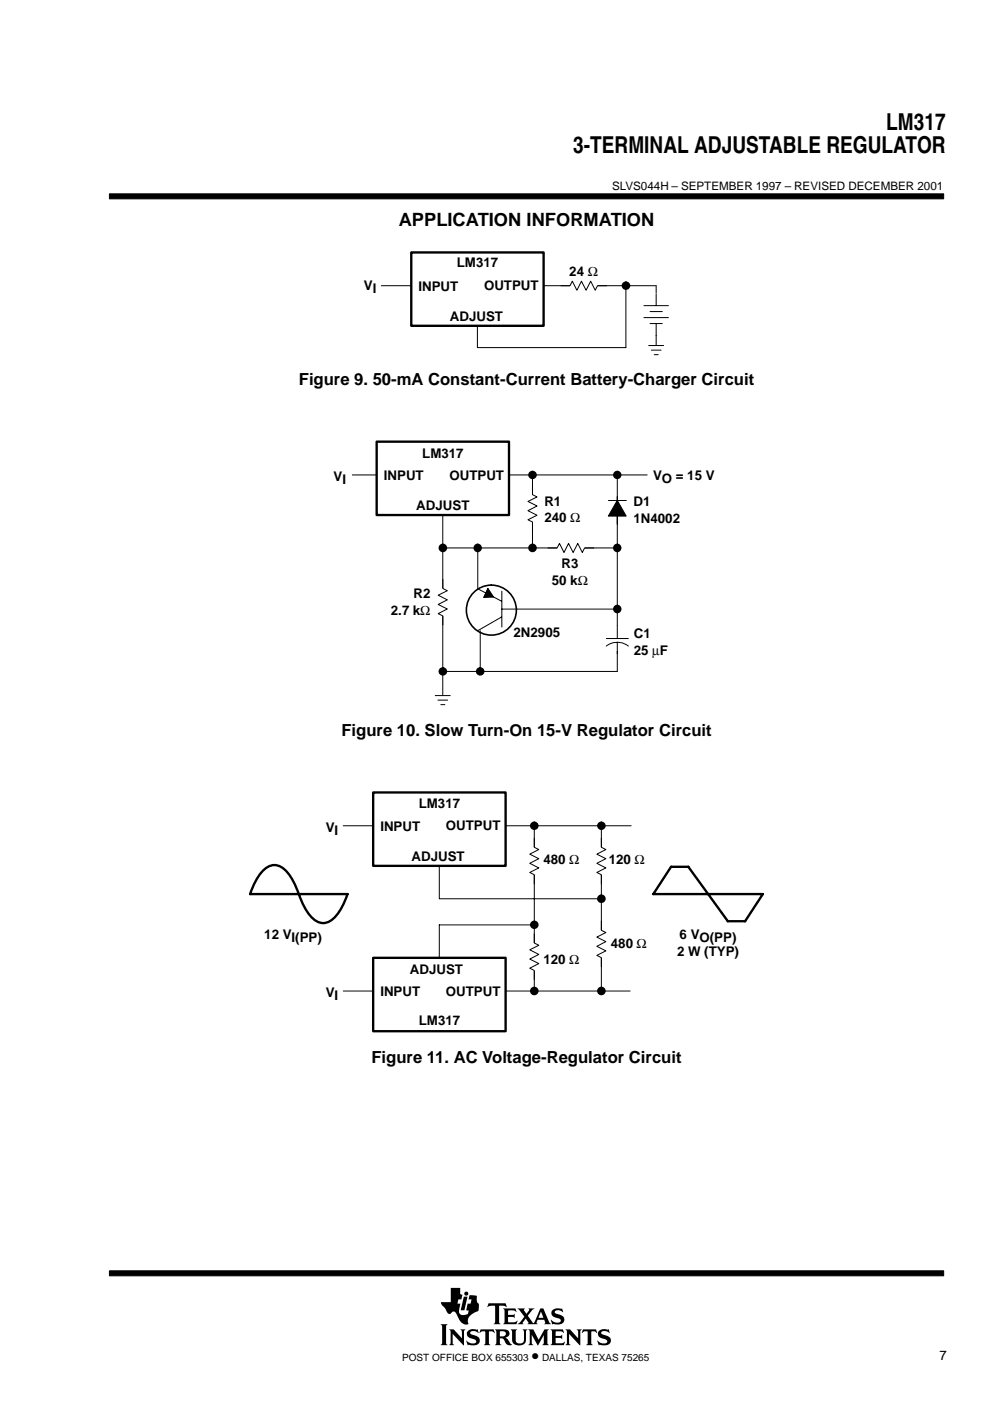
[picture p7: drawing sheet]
<svg xmlns="http://www.w3.org/2000/svg" width="210mm" height="297mm" viewBox="0 0 210 297" stroke-linecap="round" stroke-linejoin="round" font-family="sans-serif">
<g fill="#000" stroke="#000" stroke-width=".21">
<path d="M23.2 41.1h176.9v1.1h-176.9z" fill-rule="evenodd"/>
<path d="M23.2 269.4h176.9v1.1h-176.9z" fill-rule="evenodd"/>
</g>
<g fill="#000">
<path d="M98.3 274.9h.8l-.6 2.9h-.8z"/>
<path d="M93.4 280.8h1.5l-.3 .4v3.6l.3 .4h-1.5l.3-.4v-3.6z" fill-rule="evenodd"/>
<path d="M95.2 281.9h1l1.7 1.9v-1.5l-.3-.4h1.1l-.3 .3v3l-2.4-2.4v2l.3 .4h-1.1l.3-.5v-2.3z" fill-rule="evenodd"/>
<path d="M95.6 273.1h2v1.3l.4 .1-.2 1h-.6l-.2 .9h.6l-.3 1.3 .1 .7a.9 .9 0 0 0 1.2 .4l.6-.2 .2-.8h-.5l.2-1.4h.7l.2-.9h-.7l.3-.9h.8a.46 .46 0 0 1 .5 .1 .46 .46 0 0 1 .2 .4v.9l.4 .4v.7a.81 .81 0 0 1-.6 1.1 2.73 2.73 0 0 0-1.7 1.6l.1 .9-.1 .1a1.81 1.81 0 0 1-2.1-1.5l-.3-.6a.7 .7 0 0 0-.6-.6 .7 .7 0 0 0-.7 .5 1.35 1.35 0 0 1-1.1-1.2l-.7-.7-.2-.6h2.1z" fill-rule="evenodd"/>
<path d="M99.2 282.2a1.71 1.71 0 0 1 1.7-.3h.2l.1-.1 .3 .8-.6-.3-.8-.1a.41 .41 0 0 0-.4 .5 .41 .41 0 0 0 .5 .3 1.27 1.27 0 0 1 1.5 1.6 1.48 1.48 0 0 1-1.8 .6l-.5-.1-.2 .1-.4-.9 1.3 .5h.6l.3-.3a.72 .72 0 0 0-.9-.7 .99 .99 0 0 1-1-.5 .99 .99 0 0 1 .1-1.1z" fill-rule="evenodd"/>
<path d="M101.9 281.9h2.8l.2 .7-.7-.3h-.4l-.1 .1v2.4l.3 .4h-1.4l.3-.4v-2.4l-.1-.1h-.5l-.7 .3z" fill-rule="evenodd"/>
<path d="M103.6 276.3h3.6l.2 .8-.4-.2h-1.2v3.5l.3 .4h-1.4l.3-.6v-3.2l-.1-.2h-.8l-.7 .3z" fill-rule="evenodd"/>
<path d="M104.9 281.9h1.9a.88 .88 0 0 1 1.1 .5 .88 .88 0 0 1-.5 1.1l-.3 .1 .5 .3 .9 1.3a1.2 1.2 0 0 1-1.6-1l-.3-.4h-.6v1l.3 .4h-1.4l.3-.5v-2.3z" fill-rule="evenodd"/>
<path d="M106.7 277.4h2.6l.1 .8-.5-.4-1.2 .1v.9h1.1l.3-.2v.9l-.4-.3h-1v1l.2 .2 1.2-.1 .5-.3-.1 .8h-2.8l.3-.6v-2.3z" fill-rule="evenodd"/>
<path d="M108.3 281.9h1.3l-.3 .4v1.9a.65 .65 0 0 0 .7 .6h.6l.4-.4 .1-2-.3-.5h1l-.3 .4v1.8a1.54 1.54 0 0 1-2.4 .9l-.5-.7v-2.1z" fill-rule="evenodd"/>
<path d="M112 281.9h1.1l1.1 2.2 1.2-2.2h1l-.3 .3v2.6l.3 .4h-1.4l.3-.4v-1.7l-1.3 2.2-1.3-2.3v1.8l.4 .4h-1.1l.3-.5v-2.3z" fill-rule="evenodd"/>
<path d="M109.7 277.4h1.6l-.2 .4 .5 .8 .6-.9-.1-.3h1.2l-.4 .3-1 1.3 1.2 1.6 1.5-3.2h.6l1.2 2.9 .4 .5h-1.4l.2-.3-.2-.7h-1.4l-.2 .7 .2 .3h-2.2l.2-.4-.5-.8-.7 .9 .2 .3h-1.3l.6-.5 .9-1.1z" fill-rule="evenodd"/>
<path d="M117.1 277.8a2.08 2.08 0 0 1 1.9-.3l.2-.1 .1 .8a1.22 1.22 0 0 0-1.7-.1 .98 .98 0 0 0 1.1 .7 1.04 1.04 0 0 1 .9 1.1 1.04 1.04 0 0 1-1.1 .9l-1.2-.1-.2 .1-.3-1 .8 .5 .8 .1a.46 .46 0 0 0 .5-.5 .46 .46 0 0 0-.5-.4h-.2a1.11 1.11 0 0 1-1.2-1.6z" fill-rule="evenodd"/>
<path d="M116.7 281.9h2.6l.2 .7-.6-.3h-1.1v.9h1.1l.3-.2v.9l-.4-.2h-1v1l1.3 .1 .7-.3-.3 .7h-2.8l.3-.4v-2.5z" fill-rule="evenodd"/>
<path d="M119.9 281.9h1l1.7 1.9v-1.5l-.3-.4h1l-.3 .3v3l-2.3-2.4v2l.3 .4h-1.1l.3-.4v-2.6z" fill-rule="evenodd"/>
<path d="M123.6 281.9h2.8l.2 .7-.6-.3h-.5l-.1 .1v2.4l.3 .4h-1.4l.3-.4v-2.4l-.1-.1h-.5l-.7 .3z" fill-rule="evenodd"/>
<path d="M127 282.2a1.74 1.74 0 0 1 1.6-.3h.3l.1-.1 .2 .8a1.2 1.2 0 0 0-1.7-.1 1.47 1.47 0 0 0 1.3 .7 1.03 1.03 0 0 1 .7 1.2 1.03 1.03 0 0 1-1.2 .8l-1.1-.1-.2 .1-.4-.9 .9 .5h.9a.45 .45 0 0 0 .4-.5 .45 .45 0 0 0-.6-.4h-.2a1.06 1.06 0 0 1-1-.5 1.06 1.06 0 0 1 0-1.2z" fill-rule="evenodd"/>
<circle cx="98.9" cy="274.3" r=".43"/>
</g>
<g fill="#fff">
<path d="M114.7 278.1l.5 1.3h-1z"/>
<path d="M106 282.3l.6-.1a.56 .56 0 0 1 .6 .6 .56 .56 0 0 1-.6 .5h-.6z" fill-rule="evenodd"/>
</g>
<path d="M80.9 60.6h6.3M115.3 60.6h23.8v12.7M132.7 60.6v13.1h-31.5v-4.6" fill="none" stroke="#000" stroke-width=".21"/>
<path d="M87.2 53.5h28.1v15.6h-28.1z" fill="none" stroke="#000" stroke-width=".5"/>
<circle cx="132.7" cy="60.6" r=".73" fill="#000" stroke="#000" stroke-width=".34"/>
<circle cx="132.7" cy="60.6" r=".17" fill="#000"/>
<path d="M136.6 62.2h5.1v8.9h-5.1z" fill-rule="evenodd" fill="#fff"/>
<path d="M136.5 64.8h5.2M136.5 67.3h5.2M137.5 73.3h3.2M137.8 68.6h2.6M137.8 66.1h2.6M138.1 74.2h2.1M138.7 75.2h.9M139.1 62.3v2.5M139.1 68.6v2.5" fill="none" stroke="#000" stroke-width=".21"/>
<path d="M120.9 59.6h5.8v2h-5.8z" fill-rule="evenodd" fill="#fff"/>
<g fill="none" stroke="#000" stroke-width=".21">
<path d="M118.9 60.6h2l.4-1 1 1.9 1-1.9 1 1.9 .9-1.9 1 1.9 .5-.9h1.9M74.7 100.7h5.2M93.9 116.2h37.4M93.9 109.2v38.2M101.3 116.2v8.6l5 2.7M107.9 100.7h29.3M112.9 100.7v15.6M129 106.1h3.8M130.9 101.4v41M103.4 124.8l1.2 1.7-2 .1zM106.3 130.8l-5 2.9M106.4 125.3v7.7"/>
<path d="M106.4 129.1h3M92.3 147.5h3.2M92.8 148.4h2.1M93.5 149.4h.8"/>
</g>
<path d="M79.9 93.6h28v15.6h-28z" fill="none" stroke="#000" stroke-width=".5"/>
<g fill="#000" stroke="#000" stroke-width=".34">
<circle cx="93.9" cy="116.2" r=".74"/>
<circle cx="101.3" cy="116.2" r=".73"/>
<circle cx="112.9" cy="116.2" r=".74"/>
<circle cx="112.9" cy="100.7" r=".73"/>
<circle cx="130.9" cy="100.7" r=".72"/>
<circle cx="93.9" cy="142.4" r=".73"/>
</g>
<g fill="#000">
<circle cx="93.9" cy="116.2" r=".17"/>
<circle cx="101.3" cy="116.2" r=".17"/>
<circle cx="112.9" cy="116.2" r=".17"/>
<circle cx="112.9" cy="100.7" r=".17"/>
<circle cx="130.9" cy="100.7" r=".17"/>
<circle cx="93.9" cy="142.4" r=".17"/>
</g>
<path d="M130.9 106.1l1.9 3.3h-3.8zM103.4 124.8l1.2 1.7-2 .1z" fill="#000" stroke="#000" stroke-width=".21"/>
<circle cx="104.2" cy="129.4" r="5.3" fill="none" stroke="#000" stroke-width=".34"/>
<path d="M128.6 132.8h4.6v5.1h-4.6z" fill-rule="evenodd" fill="#fff"/>
<path d="M109.5 129.1h21.2M128.5 137a3.8 3.8 0 0 1 4.7 0M128.6 135.4h4.6M130.9 132.7v2.7M130.9 136.2v2.4" fill="none" stroke="#000" stroke-width=".21"/>
<path d="M118.1 115.3h5.9v1.9h-5.9z" fill-rule="evenodd" fill="#fff"/>
<path d="M116.2 116.2h1.9l.5-1 1 1.9 .9-1.9 1 1.9 1-1.9 1 1.9 .4-.9h2M101.8 133.7v8.7M93.9 142.4h37" fill="none" stroke="#000" stroke-width=".21"/>
<g fill="#000" stroke="#000" stroke-width=".34">
<circle cx="130.9" cy="116.2" r=".73"/>
<circle cx="130.9" cy="129.1" r=".73"/>
<circle cx="101.8" cy="142.4" r=".73"/>
</g>
<g fill="#000">
<circle cx="130.9" cy="116.2" r=".17"/>
<circle cx="130.9" cy="129.1" r=".17"/>
<circle cx="101.8" cy="142.4" r=".17"/>
</g>
<path d="M92.9 124.7h2v5.9h-2z" fill-rule="evenodd" fill="#fff"/>
<path d="M93.9 122.8v2l.9 .4-1.9 1 1.9 1-1.9 1 1.9 .9-1.9 1 1 .5v1.9" fill="none" stroke="#000" stroke-width=".21"/>
<path d="M112 104.8h1.9v5.9h-1.9z" fill-rule="evenodd" fill="#fff"/>
<path d="M112.9 102.9v2l1 .5-2 .9 2 1-2 1 2 .9-2 1 1 .5v1.9M72.8 175.1h6.3M107.2 175.1h26.6M113.3 175.1v34.6M93.1 183.6v7h34.2" fill="none" stroke="#000" stroke-width=".21"/>
<path d="M79.1 168h28.1v15.6h-28.1z" fill="none" stroke="#000" stroke-width=".5"/>
<circle cx="113.3" cy="175.1" r=".73" fill="#000" stroke="#000" stroke-width=".34"/>
<circle cx="113.3" cy="175.1" r=".17" fill="#000"/>
<path d="M112.3 199.9h2v5.9h-2z" fill-rule="evenodd" fill="#fff"/>
<path d="M127.5 175.1v35.5M113.3 198v1.9l.9 .5-1.9 1 1.9 1-1.9 .9 1.9 1-1.9 1 1 .5v1.9" fill="none" stroke="#000" stroke-width=".21"/>
<g fill="#000" stroke="#000" stroke-width=".34">
<circle cx="127.5" cy="175.1" r=".73"/>
<circle cx="127.5" cy="190.5" r=".74"/>
</g>
<g fill="#000">
<circle cx="127.5" cy="175.1" r=".17"/>
<circle cx="127.5" cy="190.6" r=".17"/>
</g>
<path d="M126.6 197.2h1.9v5.8h-1.9z" fill-rule="evenodd" fill="#fff"/>
<path d="M113.3 196.1h-20.2v7M127.5 195.3v1.9l1 .5-2 1 2 .9-2 1 2 1-2 1 1 .4v2M72.8 210.1h6.3M107.2 210.1h26.4" fill="none" stroke="#000" stroke-width=".21"/>
<path d="M63.4 189.6a10.6 10.6 0 0 0 3.8 5.8 3 3 0 0 0 3.8-1 13 13 0 0 0 2.7-4.8h-20.7a10.6 10.6 0 0 1 3.9-5.9 3.2 3.2 0 0 1 4.1 1.3l1.5 2.4 .9 2.2M142.3 183.8h3.6l8.4 11.5h3.7l3.7-5.7h-23.2zM79.1 203.1h28.1v15.5h-28.1z" fill="none" stroke="#000" stroke-width=".5"/>
<g fill="#000" stroke="#000" stroke-width=".34">
<circle cx="113.3" cy="196.1" r=".73"/>
<circle cx="113.3" cy="210.1" r=".74"/>
<circle cx="127.5" cy="210.1" r=".74"/>
</g>
<g fill="#000">
<circle cx="113.3" cy="196.1" r=".17"/>
<circle cx="113.3" cy="210.1" r=".17"/>
<circle cx="127.5" cy="210.1" r=".17"/>
</g>
<path d="M126.6 179.6h1.9v5.9h-1.9z" fill-rule="evenodd" fill="#fff"/>
<path d="M127.5 177.7v1.9l1 .5-2 1 2 1-2 .9 2 1-2 1 1 .5v1.9" fill="none" stroke="#000" stroke-width=".21"/>
<path d="M112.3 179.6h2v5.9h-2z" fill-rule="evenodd" fill="#fff"/>
<path d="M113.3 177.7v1.9l.9 .5-1.9 1 1.9 1-1.9 .9 1.9 1-1.9 1 1 .5v1.9" fill="none" stroke="#000" stroke-width=".21"/>
<g font-size="4.9">
<text x="187.9" y="27.5">LM317</text>
<text x="121.5" y="32.5">3-TERMINAL ADJUSTABLE REGULATOR</text>
</g>
<text font-size="3.9" x="84.5" y="47.8">APPLICATION INFORMATION</text>
<g font-size="3.5">
<text x="63.4" y="81.7">Figure 9. 50-mA Constant-Current Battery-Charger Circuit</text>
<text x="72.4" y="156.1">Figure 10. Slow Turn-On 15-V Regulator Circuit</text>
<text x="78.8" y="225.3">Figure 11. AC Voltage-Regulator Circuit</text>
<text x="112.7" y="288.6">•</text>
</g>
<g font-size="2.8">
<text x="96.9" y="56.7">LM317</text>
<text x="120.7" y="58.5">24 Ω</text>
<text x="77.1" y="61.4">VI</text>
<text x="88.7" y="61.6">INPUT</text>
<text x="102.6" y="61.6">OUTPUT</text>
<text x="95.4" y="68">ADJUST</text>
<text x="70.7" y="101.9">VI</text>
<text x="81.4" y="101.7">INPUT</text>
<text x="89.5" y="97.1">LM317</text>
<text x="95.3" y="101.7">OUTPUT</text>
<text x="138.5" y="101.8">VO = 15 V</text>
<text x="115.4" y="107.2">R1</text>
<text x="134.3" y="107.4">D1</text>
<text x="88.3" y="108.1">ADJUST</text>
<text x="115.4" y="110.7">240 Ω</text>
<text x="134.3" y="110.9">1N4002</text>
<text x="117" y="124">50 kΩ</text>
<text x="119" y="120.5">R3</text>
<text x="82.9" y="130.4">2.7 kΩ</text>
<text x="87.7" y="126.9">R2</text>
<text x="108.9" y="135">2N2905</text>
<text x="134.4" y="135.3">C1</text>
<text x="134.4" y="138.8">25 µF</text>
<text x="88.8" y="171.3">LM317</text>
<text x="69.1" y="176.3">VI</text>
<text x="80.6" y="176.1">INPUT</text>
<text x="94.5" y="176.1">OUTPUT</text>
<text x="87.2" y="182.5">ADJUST</text>
<text x="115.2" y="183.2">480 Ω</text>
<text x="129.1" y="183.2">120 Ω</text>
<text x="56" y="199.1">12 VI(PP)</text>
<text x="129.5" y="201.1">480 Ω</text>
<text x="143.6" y="202.6">2 W (TYP)</text>
<text x="144.1" y="199.1">6 VO(PP)</text>
<text x="86.9" y="206.5">ADJUST</text>
<text x="115.2" y="204.4">120 Ω</text>
<text x="69.1" y="211.4">VI</text>
<text x="80.6" y="211.1">INPUT</text>
<text x="94.5" y="211.1">OUTPUT</text>
<text x="88.8" y="217.3">LM317</text>
<text x="199.2" y="288.4">7</text>
</g>
<text font-size="2.5" x="129.8" y="40.3">SLVS044H – SEPTEMBER 1997 – REVISED DECEMBER 2001</text>
<g font-size="2.1">
<text x="85.3" y="288.6">POST OFFICE BOX 655303</text>
<text x="114.9" y="288.6">DALLAS, TEXAS 75265</text>
</g>
</svg>
